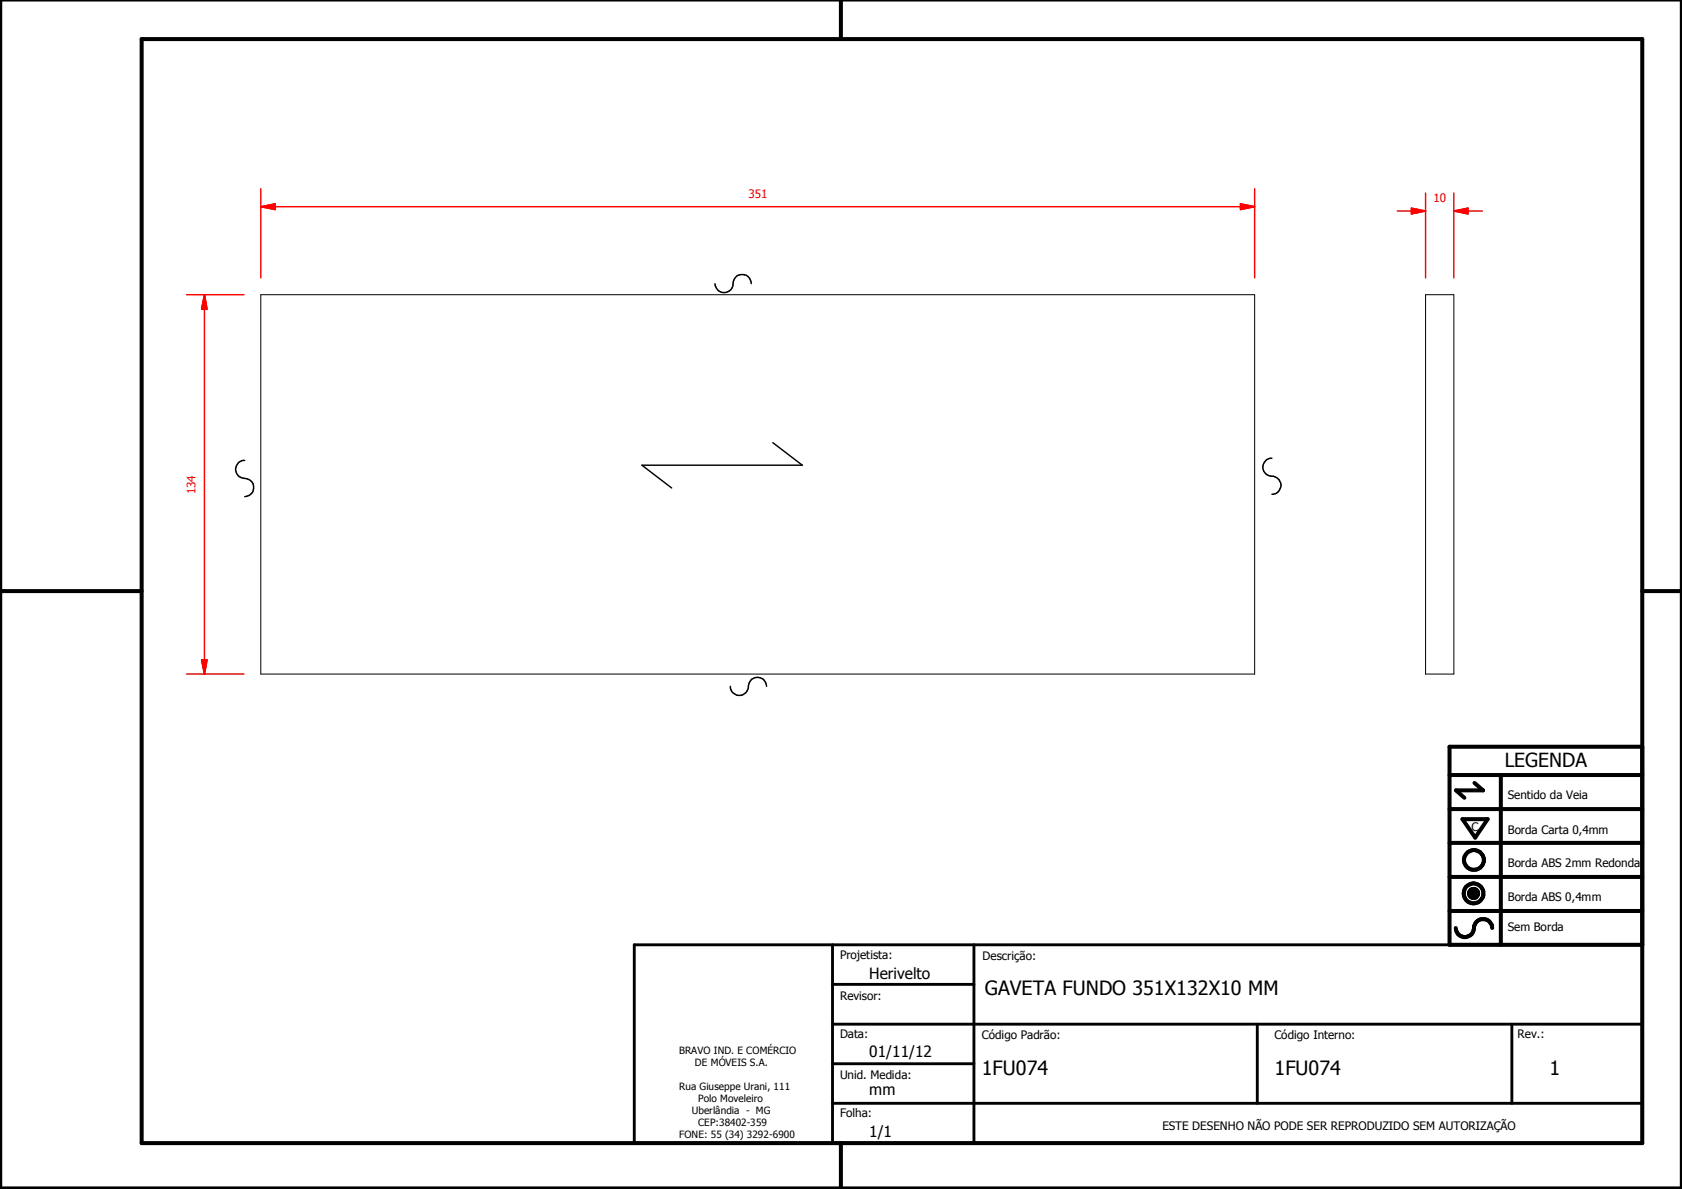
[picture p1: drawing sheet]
<svg xmlns="http://www.w3.org/2000/svg" width="297mm" height="210mm" viewBox="0 0 297 210" stroke-linecap="round" stroke-linejoin="round" font-family="sans-serif">
<g fill="none" stroke="#000" stroke-width=".18">
<path d="M46.1 52h175.5v67h-175.5zM251.8 52h4.9v67h-4.9zM259.4 157.6l1.6 .1zM259.4 157.7l1.6 .1zM259.4 157.8l1.6 .1zM259.4 157.9h1.6v.1zM259.4 157.9l1.6 .1h-1.5zM259.4 157.6h1.6zM259.5 158h1.5zM259.5 158l1.4 .1zM259.5 157.5l1.5 .1h-1.6zM259.5 157.5l1.5 .1z"/>
<path d="M259.5 158.1h1.4zM259.5 157.4l1.5 .1h-1.5zM259.5 157.4l1.5 .1zM259.5 158.1l1.4 .1zM259.5 157.3l1.4 .1h-1.4zM259.5 157.3l1.4 .1zM259.6 158.2h1.3zM259.6 158.2h1.2zM259.6 157.2l1.3 .1h-1.4zM259.6 157.2l1.3 .1zM259.6 158.2l1.2 .1zM259.6 157.2h1.3z"/>
<path d="M259.7 158.3h1.1zM259.7 158.3l1 .1zM259.7 157.1l1.1 .1h-1.2zM259.7 157.1l1.1 .1zM259.7 157.1h1.1zM259.8 158.4h.9zM259.8 158.4h.8zM259.8 157.1h1zM259.8 157.1h.9zM259.8 158.4l.8 .1zM259.8 157l.9 .1zM259.8 157h.8z"/>
<path d="M259.9 158.5h.7zM259.9 158.5h.6zM259.9 157h.7zM260 158.5h.5zM260 158.5h.4zM260 157h.6zM260.1 158.5h.3zM260.1 158.5h.2zM260.1 156.9l.4 .1zM260.1 156.9h.3zM260.1 156.9h.2z"/>
</g>
<g fill="#000">
<path d="M259.4 157.6h1.6zM259.5 157.5l1.5 .1h-1.6zM259.5 157.5l1.5 .1zM259.5 157.4l1.5 .1h-1.5zM259.5 157.4l1.5 .1zM259.5 157.3l1.4 .1h-1.4zM259.5 157.3l1.4 .1zM259.6 157.2l1.3 .1h-1.4zM259.6 157.2l1.3 .1zM259.6 157.2h1.3zM259.7 157.1l1.1 .1h-1.2zM259.7 157.1l1.1 .1z"/>
<path d="M259.7 157.1h1.1zM259.8 157.1h1zM259.8 157.1h.9zM259.8 157l.9 .1zM259.8 157h.8zM259.9 157h.7zM260 157h.6zM260.1 156.9l.4 .1zM260.1 156.9h.3zM260.1 156.9h.2zM260.1 158.5h.2zM260 158.5h.4z"/>
<path d="M260.1 158.5h.3zM259.9 158.5h.6zM260 158.5h.5zM259.8 158.4l.8 .1zM259.9 158.5h.7zM259.8 158.4h.8zM259.7 158.3l1 .1zM259.8 158.4h.9zM259.6 158.2l1.2 .1zM259.7 158.3h1.1zM259.6 158.2h1.2zM259.5 158.1l1.4 .1z"/>
<path d="M259.6 158.2h1.3zM259.5 158l1.4 .1zM259.5 158.1h1.4zM259.4 157.9l1.6 .1h-1.5zM259.5 158h1.5zM259.4 157.6l1.6 .1zM259.4 157.7l1.6 .1zM259.4 157.8l1.6 .1zM259.4 157.9h1.6v.1z"/>
</g>
<g fill="none" stroke="#000" stroke-width=".71">
<path d="M148.5 0v6.9M297 -.1v209.9h-297v-209.9M25 6.9h265v194.9h-265zM0 104.4h25M290 104.4h7M256 136.8h34M260.4 138.2l1.5 1.3h-4.8l1.5 1.3M265 136.8v30M290 131.8h-34v35h34M256 154.8h34M256 148.8h34M256 142.8h34"/>
<path d="M258.3 144.6h4.4l-2.2 3.3zM256 160.8h34M257.1 163.8a1.62 1.62 0 0 0 1.8 1.6 1.62 1.62 0 0 0 1.4-1.9 1.63 1.63 0 0 1 1.7-1.2 1.63 1.63 0 0 1 1.5 1.5M148.5 201.8v8"/>
<circle cx="260.2" cy="157.7" r="1.76"/>
<circle cx="260.2" cy="157.7" r=".82"/>
<circle cx="260.3" cy="151.8" r="1.76"/>
</g>
<path d="M112 166.8h178v35h-178zM147 173.8h25M147 166.8v35M172 166.8v35M147 194.8h143M147 180.8h143M147 187.8h25M222 180.8v14M267 180.8v14" fill="none" stroke="#000" stroke-width=".51"/>
<path d="M46.1 36.5h2.5" fill="none" stroke="#f00" stroke-width=".25"/>
<path d="M46.1 36.5l2.5-.5v1z" fill="#f00"/>
<path d="M46.1 36.5l2.5-.5v1zM219.1 36.5h2.5" fill="none" stroke="#f00" stroke-width=".25"/>
<path d="M219.1 36l2.5 .5-2.5 .5z" fill="#f00"/>
<path d="M46.1 33.3v15.8M48.6 36.5h170.5M219.1 36l2.5 .5-2.5 .5zM221.6 33.3v15.8M36.1 116.5v2.5" fill="none" stroke="#f00" stroke-width=".25"/>
<path d="M35.6 116.5h1l-.5 2.5z" fill="#f00"/>
<path d="M36.1 52v2.6M35.6 116.5h1l-.5 2.5z" fill="none" stroke="#f00" stroke-width=".25"/>
<path d="M36.1 52l.5 2.6h-1z" fill="#f00"/>
<path d="M256.7 37.3h2.5M32.9 52h10.2M36.1 52l.5 2.6h-1zM36.1 54.6v61.9M32.9 119h10.2" fill="none" stroke="#f00" stroke-width=".25"/>
<path d="M256.7 37.3l2.5-.6v1.1z" fill="#f00"/>
<path d="M249.3 37.3h2.5M256.7 37.3l2.5-.6v1.1z" fill="none" stroke="#f00" stroke-width=".25"/>
<path d="M249.3 36.7l2.5 .6-2.5 .5z" fill="#f00"/>
<path d="M246.8 37.3h2.5M249.3 36.7l2.5 .6-2.5 .5zM251.8 34.1v15M256.7 34.1v15M259.2 37.3h2.6" fill="none" stroke="#f00" stroke-width=".25"/>
<path d="M126.3 50.1a1.62 1.62 0 0 0 1.8 1.5 1.62 1.62 0 0 0 1.4-1.9 1.6 1.6 0 0 1 1.7-1.2 1.6 1.6 0 0 1 1.5 1.6M136.5 78.1l5.2 4h-28.3l5.2 4M43.2 81.3a1.62 1.62 0 0 0-1.6 1.8 1.62 1.62 0 0 0 1.9 1.4 1.6 1.6 0 0 1 1.3 1.7 1.6 1.6 0 0 1-1.6 1.5M224.6 80.9a1.6 1.6 0 0 0-1.6 1.7 1.6 1.6 0 0 0 1.9 1.5 1.6 1.6 0 0 1 1.3 1.7 1.6 1.6 0 0 1-1.6 1.4M129 121.2a1.62 1.62 0 0 0 1.7 1.6 1.62 1.62 0 0 0 1.5-1.9 1.6 1.6 0 0 1 1.7-1.3 1.6 1.6 0 0 1 1.5 1.6" fill="none" stroke="#000" stroke-width=".25"/>
<g font-size="3.5">
<text x="173.9" y="175.7">GAVETA FUNDO 351X132X10 MM</text>
<text x="173.4" y="189.7">1FU074</text>
<text x="225.1" y="189.7">1FU074</text>
<text x="273.6" y="189.7">1</text>
</g>
<text font-size="3.4" x="265.7" y="135.4">LEGENDA</text>
<g font-size="2.7">
<text x="153.5" y="172.8">Herivelto</text>
<text x="153.5" y="186.6">01/11/12</text>
<text x="153.5" y="193.4">mm</text>
<text x="153.5" y="200.8">1/1</text>
</g>
<g font-size="2.1" fill="#f00">
<text x="132.2" y="34.9">351</text>
<text x="253.2" y="35.7">10</text>
<text x="34.5" y="87.2" transform="rotate(-90 34.5 87.2)">134</text>
</g>
<g font-size="2.1">
<text x="266.3" y="141.1">Sentido da Veia</text>
<text x="259.8" y="146.7">C</text>
<text x="266.3" y="147.2">Borda Carta 0,4mm</text>
<text x="266.3" y="153.1">Borda ABS 2mm Redonda</text>
<text x="266.3" y="159">Borda ABS 0,4mm</text>
<text x="266.3" y="164.4">Sem Borda</text>
<text x="148.4" y="169.3">Projetista:</text>
<text x="173.5" y="169.5">Descrição:</text>
<text x="148.4" y="176.6">Revisor:</text>
<text x="148.4" y="183.2">Data:</text>
<text x="173.4" y="183.3">Código Padrão:</text>
<text x="225.1" y="183.3">Código Interno:</text>
<text x="268" y="183.2">Rev.:</text>
<text x="148.4" y="190.5">Unid. Medida:</text>
<text x="148.4" y="197.2">Folha:</text>
<text x="205.3" y="199.5">ESTE DESENHO NÃO PODE SER REPRODUZIDO SEM AUTORIZAÇÃO</text>
</g>
<g font-size="1.8">
<text x="119.9" y="186">BRAVO IND. E COMÉRCIO</text>
<text x="122.7" y="188.1">DE MÓVEIS S.A.</text>
<text x="119.9" y="192.4">Rua Giuseppe Urani, 111</text>
<text x="122.2" y="196.7">Uberlândia - MG</text>
<text x="123.3" y="194.6">Polo Moveleiro</text>
<text x="119.9" y="201">FONE: 55 (34) 3292-6900</text>
<text x="123.3" y="198.8">CEP:38402-359</text>
</g>
</svg>
